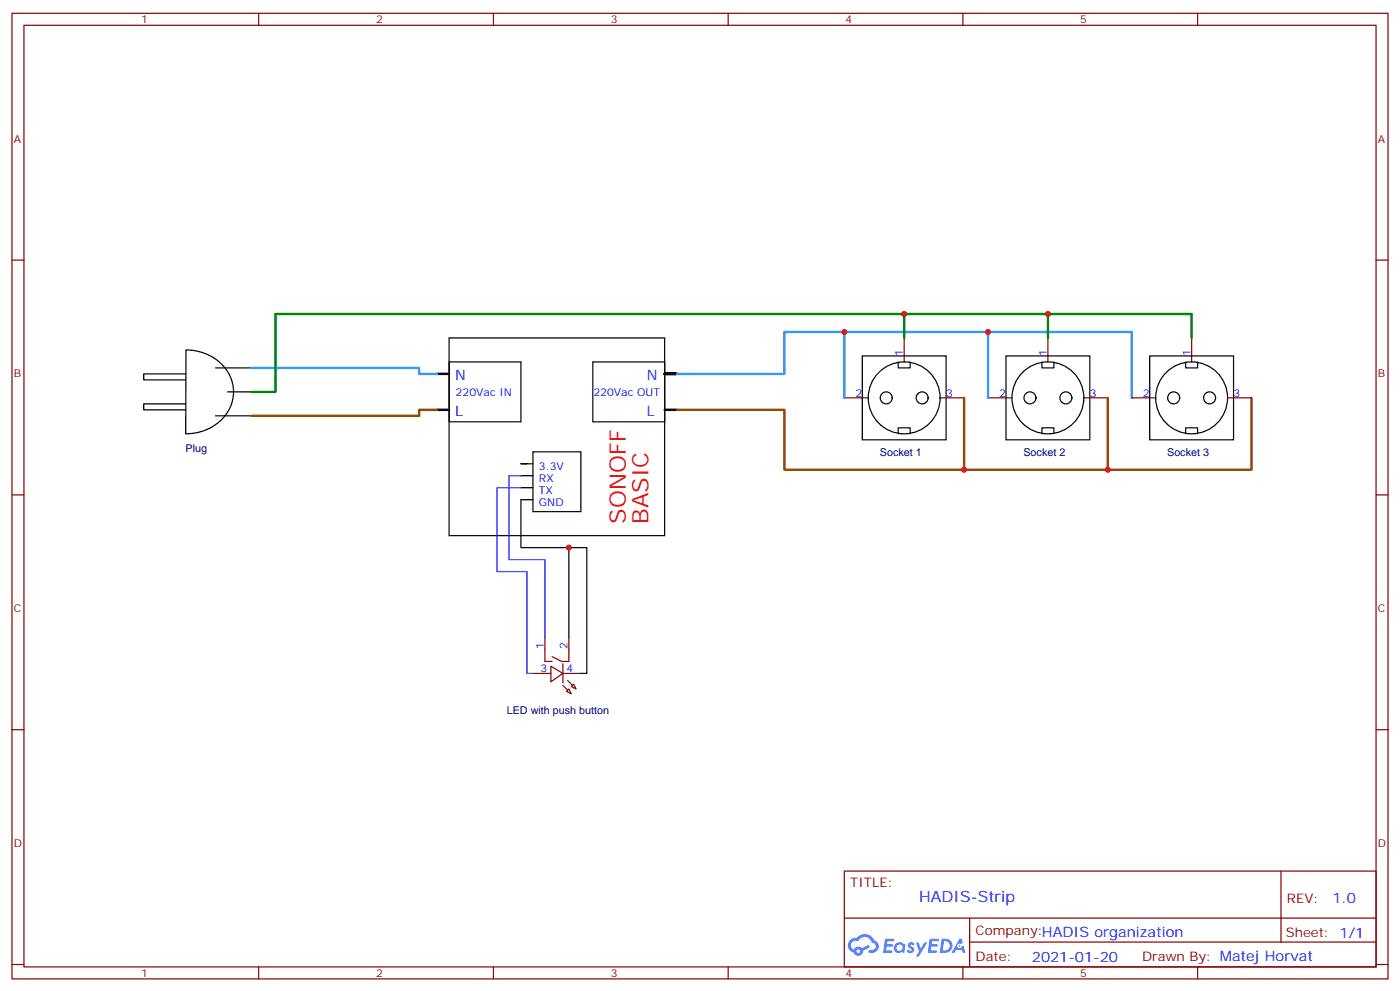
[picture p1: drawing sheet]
<svg xmlns="http://www.w3.org/2000/svg" width="412mm" height="292mm" viewBox="0 0 412 292" stroke-linecap="round" stroke-linejoin="round" font-family="sans-serif">
<g fill="none" stroke="#870000" stroke-width=".35">
<path d="M3.5 3.9h405.4v284.4h-405.4zM7.1 7.4h398.2v277.3h-398.2zM76.2 3.9v3.5M145.3 3.9v3.5M214.5 3.9v3.5M283.6 3.9v3.5M352.8 3.9v3.5M3.5 76.6h3.6M405.3 76.6h3.6M3.5 145.7h3.6M405.3 145.7h3.6M3.5 214.9h3.6"/>
<path d="M405.3 214.9h3.6M248.7 256.5h156.6v28.2h-156.6zM377.3 256.5v20.9M248.7 270.4h156.5M285.6 277.4h119.6M285.6 270.4v14.1M3.5 284h3.6M76.2 284.7v3.6M145.3 284.7v3.6M214.5 284.7v3.6M283.6 284.7v3.6M352.8 284.7v3.6"/>
<path d="M405.3 284h3.6"/>
</g>
<g fill="#5487ff">
<path d="M267.7 277.7a1.22 1.22 0 0 1 1.7 .2l-.4 .6a.47 .47 0 0 0-.3-.4 .47 .47 0 0 0-.5 .2l.1 .2a1.14 1.14 0 0 1 .8 1.8 1.14 1.14 0 0 1-1.9 0l-.2-.2 .5-.6 .7 .5a.29 .29 0 0 0 .3-.3 .29 .29 0 0 0-.2-.3 1.04 1.04 0 0 1-.6-1.7z"/>
<path d="M260.7 276.4h2.4l.3 .2-.2 .5-1.8 .1-.1 .8h1.5l.3 .4-.3 .4h-1.6l-.2 1.1h1.7l.2 .3-.2 .3-2.6 .1z"/>
<path d="M273.8 276.4h2.4l.3 .2-.1 .5-1.8 .1-.2 .8h1.6l.3 .4-.4 .4h-1.6l-.1 1.1h1.7l.2 .3-.2 .3-2.6 .1z"/>
<path d="M282.6 276.4h.7l.3 1.3-.6 .3a.69 .69 0 0 0-1 .3 .69 .69 0 0 0 .4 .9 .69 .69 0 0 0 .9-.6l.5-.2 .6 2.2h-.8l-.2-.9h-1.8l-.5 .9h-.8z"/>
<path d="M269.8 277.5h.8l.6 1.8 1.1-1.8h.9l-2.6 4.2h-.8l.9-1.5z"/>
<path d="M277.4 276.4l-.6 4.2h1.3a2.11 2.11 0 0 0 2.5-2.1 2.11 2.11 0 0 0-2.5-2.1zM278.1 277.2a1.39 1.39 0 0 1 1.7 1.4 1.39 1.39 0 0 1-1.8 1.3h-.3z"/>
<path d="M263.7 278.1a1.54 1.54 0 0 0-.1 2.1 1.54 1.54 0 0 0 2.2 .1l.6 .3 .3-2.3-.2-.3h-.4a1.49 1.49 0 0 0-2.4 .1zM264 279.1a.94 .94 0 0 1 1.8 0 .94 .94 0 0 1-1.8 0z"/>
<path d="M250.4 276.8a2.18 2.18 0 0 0 1.1 3.7 1.44 1.44 0 0 0 1.6 .9 1.44 1.44 0 0 0 1.2-1.4l2-1-.5-.8-1.9 1a1.47 1.47 0 0 0-2.4 .4 1.39 1.39 0 0 1-.7-1.9 1.39 1.39 0 0 1 2-.5 2.12 2.12 0 0 1 2.2-1.3 2.12 2.12 0 0 1 1.9 1.7 1.14 1.14 0 0 1 1.1 1.4 1.14 1.14 0 0 1-1.7 .7 .43 .43 0 0 0-.5 .4 .43 .43 0 0 0 .4 .5 1.98 1.98 0 0 0 2.5-1.2 1.98 1.98 0 0 0-1.2-2.6 3.1 3.1 0 0 0-5.3-.6l-.9 .1zM252.3 280.1a.55 .55 0 0 1 1.1 0 .55 .55 0 0 1-1.1 0z"/>
<circle cx="282.6" cy="278.5" r=".26"/>
</g>
<g fill="none" stroke="#000" stroke-width=".35">
<path d="M132.3 99.5h63.5v58.2h-63.5zM54.7 110.1h-12.4v1.8h12.4M54.7 118.9h-12.4v1.8h12.4M54.8 103a13.5 13.5 0 0 1 13.9 11.1 12.6 12.6 0 0 1-11 13.4l-3 .2zM63.5 108.3h10.6M67 115.4h7.1M132.3 106.6h21.2v17.6h-21.2zM174.6 106.6h21.2v17.6h-21.2zM254 104.8h24.7v24.7h-24.7zM264.6 106.6v1.7h3.5v-1.7M296.3 104.8h24.7v24.7h-24.7zM306.9 106.6v1.7h3.5v-1.7"/>
<path d="M338.7 104.8h24.7v24.7h-24.7zM349.2 106.6v1.7h3.6v-1.7M63.5 122.4h10.6M155.2 136.6h-1.7h3.5M157 133h14.1v17.7h-14.1zM264.6 127.7v-1.7h3.5v1.7M306.9 127.7v-1.7h3.5v1.7M349.2 127.7v-1.7h3.6v1.7M153.5 140.1h3.5M153.5 143.6h3.5M153.5 147.1h3.5"/>
<circle cx="261.1" cy="117.2" r="1.76"/>
<circle cx="266.3" cy="117.2" r="10.6"/>
<circle cx="271.6" cy="117.2" r="1.76"/>
<circle cx="303.4" cy="117.2" r="1.76"/>
<circle cx="308.7" cy="117.2" r="10.6"/>
<circle cx="314" cy="117.2" r="1.76"/>
<circle cx="345.7" cy="117.2" r="1.76"/>
<circle cx="351" cy="117.2" r="10.6"/>
<circle cx="356.3" cy="117.2" r="1.76"/>
</g>
<path d="M128.8 110.1h3.5M195.8 110.1h3.5M128.8 120.7h3.5M195.8 120.7h3.5" fill="none" stroke="#000" stroke-width=".71"/>
<path d="M248.7 97.8v19.4M291 97.8v19.4M74.1 108.3h49.4v1.8h5.3M199.3 110.1h31.8v-12.3h102.3v19.4" fill="none" stroke="#39f" stroke-width=".71"/>
<path d="M284 117.2v21.1M326.3 117.2v21.1M368.7 117.2v21.1h-137.6v-17.6h-31.8M128.8 120.7h-5.3v1.7h-49.4" fill="none" stroke="#964a00" stroke-width=".71"/>
<path d="M266.3 99.5v7.1M308.7 99.5v7.1M351 99.5v7.1M248.7 117.2h7.1M276.9 117.2h7.1M291 117.2h7.1M319.3 117.2h7M333.4 117.2h7M361.6 117.2h7.1" fill="none" stroke="#870000" stroke-width=".35"/>
<path d="M308.7 92.5v7M351 99.5v-7h-269.9v22.9h-7" fill="none" stroke="#008700" stroke-width=".71"/>
<path d="M162.3 196.2l3.5 2.1-3.5 2.5z" fill="#fff" stroke="#870000" stroke-width=".35"/>
<path d="M165.8 195.5v5.6z" fill="#f00" stroke="#870000" stroke-width=".35"/>
<g fill="#870000" stroke="#870000" stroke-width=".35">
<path d="M165.8 201.8l1.4 1.4z"/>
<path d="M167.2 200.4l1.4 1.4z"/>
</g>
<g fill="#fff" stroke="#870000" stroke-width=".35">
<path d="M166.9 203.6l.7-.7 .7 1.4z"/>
<path d="M168.3 202.2l.7-.7 .7 1.4z"/>
</g>
<path d="M157 198.3h5.3M160.5 187.7v7.1h2.1M165.8 198.3h5.3M167.6 187.7v7.1h-2.1l-2.9-1.4" fill="none" stroke="#870000" stroke-width=".35"/>
<path d="M266.3 92.5v7" fill="none" stroke="#008700" stroke-width=".71"/>
<path d="M153.5 147.1v14.2h19.4v37h-1.8M167.6 161.3v26.4" fill="none" stroke="#000" stroke-width=".35"/>
<path d="M153.5 140.1h-3.6v24.7h10.6v22.9M153.5 143.6h-7.1v24.7h8.8v30h1.8" fill="none" stroke="#00f" stroke-width=".35"/>
<g fill="#c00">
<circle cx="308.7" cy="92.5" r=".88"/>
<circle cx="326.3" cy="138.3" r=".88"/>
<circle cx="284" cy="138.3" r=".88"/>
<circle cx="248.7" cy="97.8" r=".88"/>
<circle cx="291" cy="97.8" r=".88"/>
<circle cx="266.3" cy="92.5" r=".88"/>
<circle cx="167.6" cy="161.3" r=".88"/>
</g>
<g font-size="6.7" fill="#f00">
<text x="184.4" y="154.3" transform="rotate(-90 184.4 154.3)">SONOFF</text>
<text x="191.1" y="154.3" transform="rotate(-90 191.1 154.3)">BASIC</text>
</g>
<text font-size="4.6" fill="#00f" x="270.8" y="265.5">HADIS-Strip</text>
<g font-size="4.2" fill="#00f">
<text x="134.1" y="111.9">N</text>
<text x="190.5" y="111.9">N</text>
<text x="134.1" y="122.4">L</text>
<text x="190.5" y="122.4">L</text>
<text x="392.5" y="265.8">1.0</text>
<text x="304" y="283.1">2021-01-20</text>
</g>
<g font-size="3.9" fill="#800">
<text x="250.5" y="261.1">TITLE:</text>
<text x="379.1" y="265.8">REV:</text>
<text x="287.4" y="275.3">Company:HADIS organization</text>
<text x="378.7" y="275.9">Sheet: 1/1</text>
<text x="287.4" y="283">Date:</text>
<text x="336.4" y="283.1">Drawn By: Matej Horvat</text>
</g>
<g font-size="3.2" fill="#800">
<text x="41.6" y="6.9">1</text>
<text x="110.8" y="6.9">2</text>
<text x="179.9" y="6.9">3</text>
<text x="249.1" y="6.9">4</text>
<text x="318.2" y="6.9">5</text>
<text x="4.1" y="42">A</text>
<text x="405.9" y="42">A</text>
<text x="4.1" y="111.2">B</text>
<text x="405.9" y="111.2">B</text>
<text x="4.1" y="180.3">C</text>
<text x="405.9" y="180.3">C</text>
<text x="4.1" y="249.4">D</text>
<text x="405.9" y="249.4">D</text>
<text x="41.6" y="287.7">1</text>
<text x="110.8" y="287.7">2</text>
<text x="179.9" y="287.7">3</text>
<text x="249.1" y="287.7">4</text>
<text x="318.2" y="287.7">5</text>
</g>
<g font-size="3.2" fill="#00f">
<text x="266" y="104.8" transform="rotate(-90 266 104.8)">1</text>
<text x="308.3" y="104.8" transform="rotate(-90 308.3 104.8)">1</text>
<text x="350.7" y="104.8" transform="rotate(-90 350.7 104.8)">1</text>
<text x="134.2" y="116.7">220Vac IN</text>
<text x="174.8" y="116.7">220Vac OUT</text>
<text x="252" y="116.8">2</text>
<text x="278.7" y="116.8">3</text>
<text x="294.3" y="116.8">2</text>
<text x="321" y="116.8">3</text>
<text x="336.6" y="116.8">2</text>
<text x="363.4" y="116.8">3</text>
<text x="158.7" y="138.3">3.3V</text>
<text x="158.7" y="141.9">RX</text>
<text x="158.7" y="145.4">TX</text>
<text x="158.7" y="148.9">GND</text>
<text x="160.2" y="191.2" transform="rotate(-90 160.2 191.2)">1</text>
<text x="167.2" y="191.2" transform="rotate(-90 167.2 191.2)">2</text>
<text x="159.2" y="197.9">3</text>
<text x="166.9" y="197.9">4</text>
</g>
<g font-size="3.2" fill="#000080">
<text x="54.7" y="133">Plug</text>
<text x="259.2" y="134.3">Socket 1</text>
<text x="301.5" y="134.3">Socket 2</text>
<text x="343.8" y="134.3">Socket 3</text>
<text x="149.3" y="210.1">LED with push button</text>
</g>
</svg>
